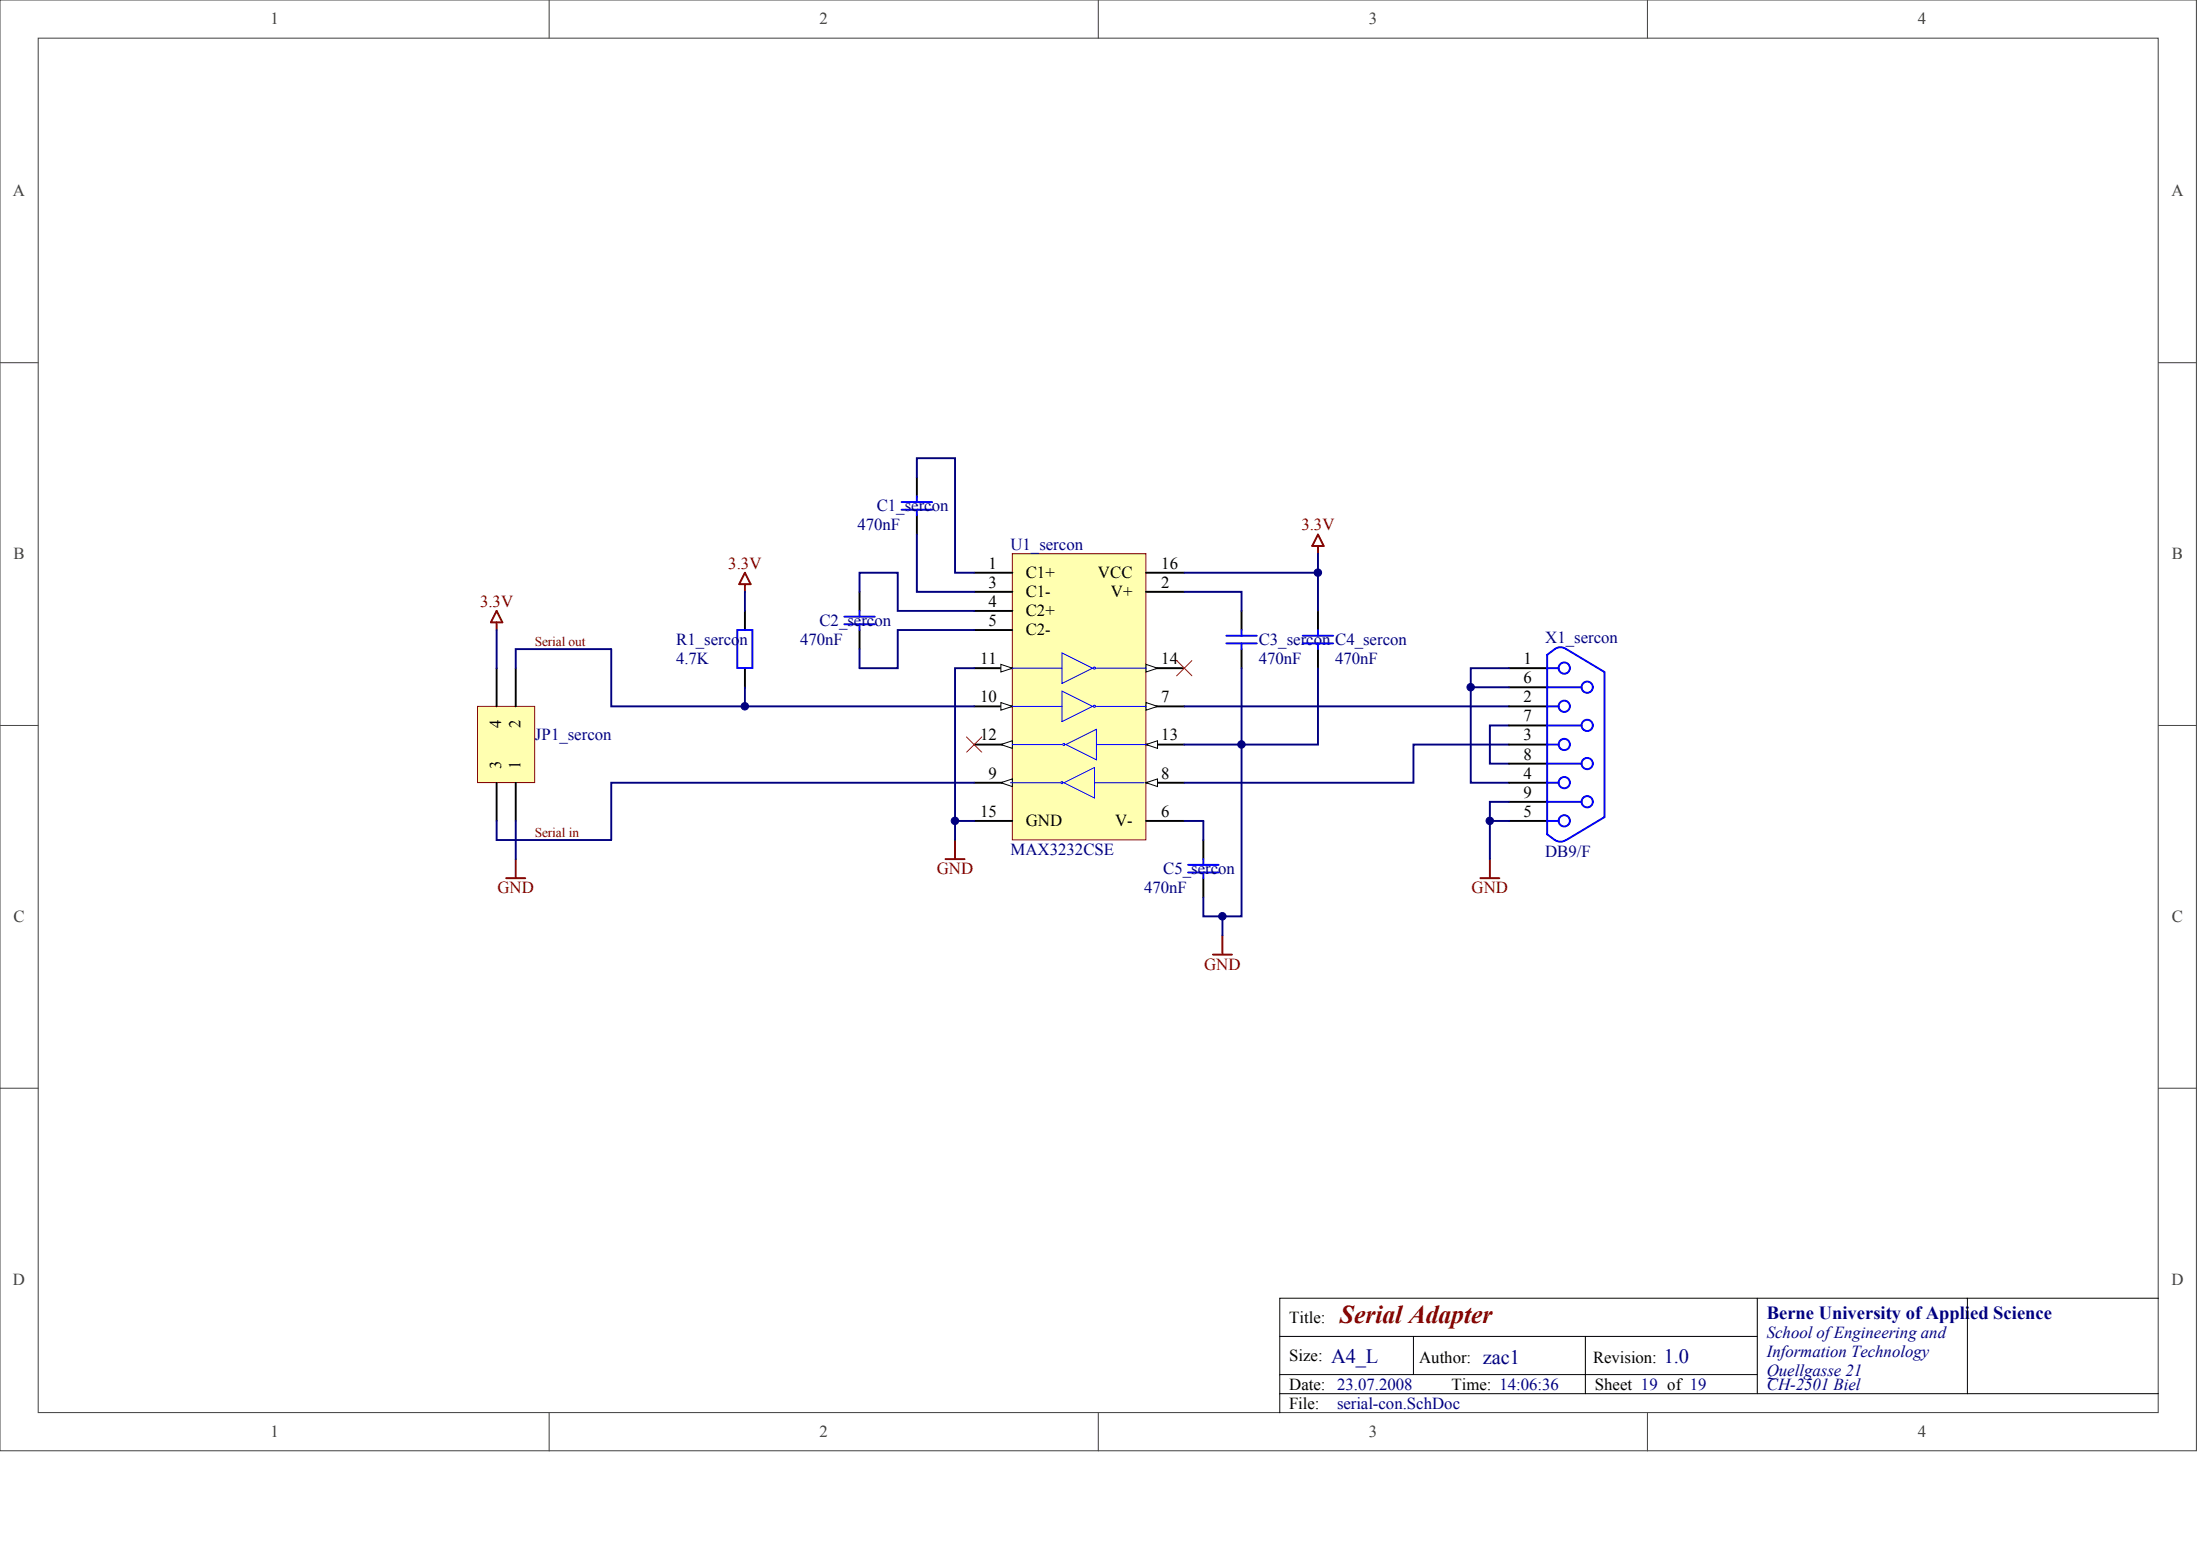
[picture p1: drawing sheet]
<svg xmlns="http://www.w3.org/2000/svg" width="840mm" height="594mm" viewBox="0 0 840 594" stroke-linecap="round" stroke-linejoin="round" font-family="sans-serif">
<g fill="#fff" stroke="#404040" stroke-width=".38">
<path d="M0 0h838.2v553.5h-838.2z"/>
<path d="M14.6 14.6h809.1v524.4h-809.1z"/>
</g>
<path d="M209.6 0v14.6M419.2 0v14.6M628.7 0v14.6M0 138.4h14.6M823.7 138.4h14.6M0 276.8h14.6M823.7 276.8h14.6M0 415.2h14.6M823.7 415.2h14.6M209.6 539.1v14.5M419.2 539.1v14.5M628.7 539.1v14.5" fill="none" stroke="#404040" stroke-width=".38"/>
<path d="M670.6 495.3v36.5M750.8 495.3h-262.4v43.8M823.7 495.3h-72.9v36.5M488.4 509.9h182.2M539.4 509.9v14.6M605 509.9v21.9M488.4 531.8h335.3M488.4 524.5h182.2" fill="none" stroke="#000" stroke-width=".38"/>
<path d="M386.4 211.2h50.9v109.2h-50.9z" fill="#ffffb0" stroke="#800000" stroke-width=".38"/>
<path d="M437.4 284.1h14.6" fill="none" stroke="#000" stroke-width=".73"/>
<path d="M437.4 284.1l4.4-1.5v2.9z" fill="#fff" stroke="#000" stroke-width=".38"/>
<path d="M371.8 269.5h14.6" fill="none" stroke="#000" stroke-width=".73"/>
<path d="M382 268.1l4.4 1.4-4.4 1.5z" fill="#fff" stroke="#000" stroke-width=".38"/>
<path d="M371.8 255h14.6" fill="none" stroke="#000" stroke-width=".73"/>
<path d="M382 253.5l4.4 1.5-4.4 1.4z" fill="#fff" stroke="#000" stroke-width=".38"/>
<path d="M437.4 298.7h14.6" fill="none" stroke="#000" stroke-width=".73"/>
<path d="M437.4 298.7l4.4-1.5v2.9z" fill="#fff" stroke="#000" stroke-width=".38"/>
<path d="M371.8 284.1h14.6" fill="none" stroke="#000" stroke-width=".73"/>
<path d="M382 284.1l4.4-1.5v2.9z" fill="#fff" stroke="#000" stroke-width=".38"/>
<path d="M371.8 298.7h14.6" fill="none" stroke="#000" stroke-width=".73"/>
<path d="M382 298.7l4.4-1.5v2.9z" fill="#fff" stroke="#000" stroke-width=".38"/>
<path d="M437.4 255h14.6" fill="none" stroke="#000" stroke-width=".73"/>
<path d="M437.4 253.5l4.4 1.5-4.4 1.4z" fill="#fff" stroke="#000" stroke-width=".38"/>
<path d="M437.4 269.5h14.6" fill="none" stroke="#000" stroke-width=".73"/>
<path d="M437.4 268.1l4.4 1.4-4.4 1.5z" fill="#fff" stroke="#000" stroke-width=".38"/>
<path d="M371.8 218.5h14.6M437.4 218.5h14.6M371.8 233.1h14.6M371.8 225.8h14.6M437.4 225.8h14.6M371.8 240.4h14.6M371.8 313.2h14.6M437.4 313.2h14.6" fill="none" stroke="#000" stroke-width=".73"/>
<g fill="none" stroke="#00f" stroke-width=".38">
<path d="M386.4 255h18.9M405.3 249.1l11.7 5.9-11.7 5.8zM418.4 255h19M386.4 269.5h18.9M405.3 263.7l11.7 5.8-11.7 5.8zM418.4 269.5h19M385.6 298.7h19M386.4 284.1h18.9M406 298.7l11.7-5.9v11.7zM406.8 284.1l11.6-5.8v11.6zM417.7 298.7h19M418.4 284.1h19"/>
<circle cx="417.7" cy="254.9" r=".4"/>
<circle cx="417.7" cy="269.5" r=".4"/>
<circle cx="405.3" cy="298.6" r=".4"/>
<circle cx="406" cy="284.1" r=".4"/>
</g>
<path d="M182.2 269.5h21.8v29.1h-21.8z" fill="#ffffb0" stroke="#800000" stroke-width=".38"/>
<g fill="none" stroke="#000" stroke-width=".73">
<path d="M349.9 182.1v7.3M349.9 196.7v7.3M284.3 233.1v7.3M328 225.8v7.3M473.8 233.1v7.3M503 233.1v7.3M189.5 255v14.5M196.8 255v14.5M284.3 255v7.2M328 240.4v7.3M473.8 247.7v7.3M503 247.7v7.3"/>
<path d="M575.9 255h14.6M575.9 262.2h14.6M575.9 269.5h14.6M575.9 276.8h14.6M189.5 298.7v14.5M196.8 298.7v14.5M575.9 284.1h14.6M575.9 291.4h14.6M575.9 298.7h14.6M575.9 305.9h14.6M575.9 313.2h14.6M459.2 320.5v7.3"/>
<path d="M459.2 335.1v7.3"/>
</g>
<g fill="none" stroke="#800000" stroke-width=".73">
<path d="M284.3 218.5l2.2 4.4h-4.4zM503 204l2.2 4.3h-4.4zM503 208.3v2.9M189.5 233.1l2.2 4.4h-4.4zM189.5 237.5v2.9M284.3 222.9v2.9M193.2 335.1h7.3M196.8 327.8v7.3M360.8 327.8h7.3M364.5 320.5v7.3M564.9 335.1h7.3M568.6 327.8v7.3"/>
<path d="M466.5 356.9v7.3M462.9 364.2h7.3"/>
</g>
<g fill="none" stroke="#000080" stroke-width=".73">
<path d="M349.9 182.1v-7.3h14.6v43.7h7.3M349.9 204v21.8h21.9M503 211.2v7.3h-51M503 218.5v14.6M284.3 225.8v7.3M328 225.8v-7.3h14.6v14.6h29.2M452 225.8h21.8v7.3M189.5 240.4v14.6M196.8 255v-7.3h36.5v21.8h138.5M371.8 255h-7.3v58.2M371.8 240.4h-29.2v14.6h-14.6v-7.3M473.8 255v29.1h29.2v-29.1"/>
<path d="M575.9 255h-14.6v7.2h14.6M284.3 262.2v7.3M452 269.5h123.9M561.3 262.2v36.5h14.6M575.9 276.8h-7.3v14.6h7.3M371.8 298.7h-138.5v21.8h-43.8v-7.3M452 284.1h21.8v65.6h-7.3M575.9 284.1h-36.5v14.6h-87.4M196.8 313.2v14.6M371.8 313.2h-7.3v7.3M452 313.2h7.2v7.3M568.6 313.2v14.6"/>
<path d="M575.9 305.9h-7.3v7.3h7.3M459.2 342.4v7.3h7.3M466.5 349.7v7.2"/>
</g>
<g fill="none" stroke="#00f" stroke-width=".73">
<path d="M344.1 191.6h11.6M344.1 194.5h11.6M349.9 189.4v2.2M349.9 194.5v2.2M322.2 235.3h11.7M322.2 238.2h11.7M328 233.1v2.2M328 238.2v2.2M281.4 240.4h5.7v14.5h-5.7zM468 242.6h11.7M468 245.5h11.7M473.8 240.4v2.2"/>
<path d="M473.8 245.5v2.2M497.2 242.6h11.6M497.2 245.5h11.6M503 240.4v2.2M503 245.5v2.2M590.5 249.9l3.5-2.6 1.2-.3 1.3 .1 15.8 9.3v55.4l-15.2 9-1.2 .4-1.3-.2-1.2-.5-2.9-2.2zM590.5 255h4.3M590.5 276.8h13.1M590.5 269.5h4.3M590.5 262.2h13.1M590.5 298.7h4.3M590.5 291.4h13.1"/>
<path d="M590.5 284.1h4.3M590.5 313.2h4.3M590.5 305.9h13.1M453.4 330h11.7M453.4 332.9h11.7M459.2 327.8v2.2M459.2 332.9v2.2"/>
<circle cx="597" cy="254.9" r="2.15"/>
<circle cx="597" cy="269.5" r="2.15"/>
<circle cx="605.7" cy="262.2" r="2.15"/>
<circle cx="605.7" cy="276.8" r="2.15"/>
<circle cx="597" cy="284.1" r="2.15"/>
<circle cx="597" cy="298.6" r="2.15"/>
<circle cx="605.7" cy="291.3" r="2.15"/>
<circle cx="597" cy="313.2" r="2.15"/>
<circle cx="605.7" cy="305.9" r="2.15"/>
</g>
<path d="M449 252l5.9 5.9M454.9 252l-5.9 5.9M368.9 281.2l5.8 5.8M374.7 281.2l-5.8 5.8" fill="none" stroke="#f00" stroke-width=".38"/>
<g fill="#000080" stroke="#000080" stroke-width=".38">
<circle cx="284.3" cy="269.5" r="1.42"/>
<circle cx="364.4" cy="313.2" r="1.42"/>
<circle cx="466.5" cy="349.6" r="1.42"/>
<circle cx="473.8" cy="284.1" r="1.42"/>
<circle cx="503" cy="218.5" r="1.42"/>
<circle cx="561.3" cy="262.2" r="1.42"/>
<circle cx="568.6" cy="313.2" r="1.42"/>
</g>
<text font-size="9.8" fill="#800000" x="511.4" y="504.6">Serial Adapter</text>
<g font-size="7.8" fill="#000080">
<text x="508.1" y="519.9">A4_L</text>
<text x="565.9" y="520.5">zac1</text>
<text x="634.9" y="519.9">1.0</text>
</g>
<text font-size="7.1" fill="#000080" x="674.3" y="503.1">Berne University of Applied Science</text>
<g font-size="6.4" fill="#404040">
<text x="103.2" y="9.3">1</text>
<text x="312.8" y="9.3">2</text>
<text x="522.4" y="9.3">3</text>
<text x="732" y="9.3">4</text>
<text x="5" y="74.9">A</text>
<text x="828.7" y="74.9">A</text>
<text x="5.2" y="213.3">B</text>
<text x="828.9" y="213.3">B</text>
<text x="5.2" y="351.7">C</text>
<text x="828.9" y="351.7">C</text>
<text x="5" y="490.1">D</text>
<text x="828.7" y="490.1">D</text>
<text x="103.2" y="548.4">1</text>
<text x="312.8" y="548.4">2</text>
<text x="522.4" y="548.4">3</text>
<text x="732" y="548.4">4</text>
</g>
<g font-size="6.4" fill="#000080">
<text x="334.6" y="195.1">C1_sercon</text>
<text x="327.3" y="202.4">470nF</text>
<text x="385.6" y="209.7">U1_sercon</text>
<text x="312.7" y="238.8">C2_sercon</text>
<text x="589.7" y="245.4">X1_sercon</text>
<text x="258.1" y="246.1">R1_sercon</text>
<text x="305.4" y="246.1">470nF</text>
<text x="480.4" y="246.1">C3_sercon C4_sercon</text>
<text x="258.1" y="253.4">4.7K</text>
<text x="480.4" y="253.4">470nF</text>
<text x="509.5" y="253.4">470nF</text>
<text x="204.1" y="282.5">JP1_sercon</text>
<text x="385.6" y="326.2">MAX3232CSE</text>
<text x="589.7" y="327">DB9/F</text>
<text x="443.9" y="333.5">C5_sercon</text>
<text x="436.7" y="340.8">470nF</text>
<text x="674.3" y="510.5">School of Engineering and</text>
<text x="674.3" y="517.8">Information Technology</text>
<text x="674.3" y="525.1">Quellgasse 21</text>
<text x="674.3" y="530.2">CH-2501 Biel</text>
<text x="510.3" y="537.5">serial-con.SchDoc</text>
</g>
<g font-size="6.4" fill="#800000">
<text x="496.6" y="202.4">3.3V</text>
<text x="278" y="217">3.3V</text>
<text x="183.2" y="231.5">3.3V</text>
<text x="357.5" y="333.5">GND</text>
<text x="189.8" y="340.8">GND</text>
<text x="561.6" y="340.8">GND</text>
<text x="459.5" y="369.9">GND</text>
</g>
<g font-size="6.4">
<text x="377.3" y="217">1</text>
<text x="391.5" y="220.6">C1+</text>
<text x="419" y="220.6">VCC</text>
<text x="443.2" y="217">16</text>
<text x="377.3" y="224.2">3</text>
<text x="391.5" y="227.9">C1-</text>
<text x="424" y="227.9">V+</text>
<text x="443.2" y="224.2">2</text>
<text x="377.3" y="231.5">4</text>
<text x="377.3" y="238.8">5</text>
<text x="391.5" y="235.2">C2+</text>
<text x="391.5" y="242.5">C2-</text>
<text x="374.1" y="253.4">11</text>
<text x="443.2" y="253.4">14</text>
<text x="581.4" y="253.4">1</text>
<text x="581.4" y="260.7">6</text>
<text x="374.1" y="267.9">10</text>
<text x="443.2" y="267.9">7</text>
<text x="581.4" y="267.9">2</text>
<text x="581.4" y="275.2">7</text>
<text x="374.1" y="282.5">12</text>
<text x="443.2" y="282.5">13</text>
<text x="581.4" y="282.5">3</text>
<text x="581.4" y="289.8">8</text>
<text x="377.3" y="297.1">9</text>
<text x="443.2" y="297.1">8</text>
<text x="581.4" y="297.1">4</text>
<text x="581.4" y="304.4">9</text>
<text x="374.1" y="311.7">15</text>
<text x="443.2" y="311.7">6</text>
<text x="581.4" y="311.7">5</text>
<text x="391.5" y="315.3">GND</text>
<text x="425.6" y="315.3">V-</text>
<text x="492.1" y="504.7">Title:</text>
<text x="492.1" y="519.3">Size:</text>
<text x="541.6" y="520">Author:</text>
<text x="608" y="520">Revision:</text>
<text x="492.1" y="530.2">Date: 23.07.2008</text>
<text x="554" y="530.2">Time: 14:06:36</text>
<text x="608.7" y="530.2">Sheet 19 of 19</text>
<text x="492.1" y="537.5">File:</text>
</g>
<g font-size="6.3">
<text x="191.3" y="277.9" transform="rotate(-90 191.3 277.9)">4</text>
<text x="198.6" y="277.9" transform="rotate(-90 198.6 277.9)">2</text>
<text x="191.3" y="293.6" transform="rotate(-90 191.3 293.6)">3</text>
<text x="198.6" y="293.6" transform="rotate(-90 198.6 293.6)">1</text>
</g>
<g font-size="5.1" fill="#800000">
<text x="204.1" y="246.4">Serial out</text>
<text x="204.1" y="319.2">Serial in</text>
</g>
</svg>
